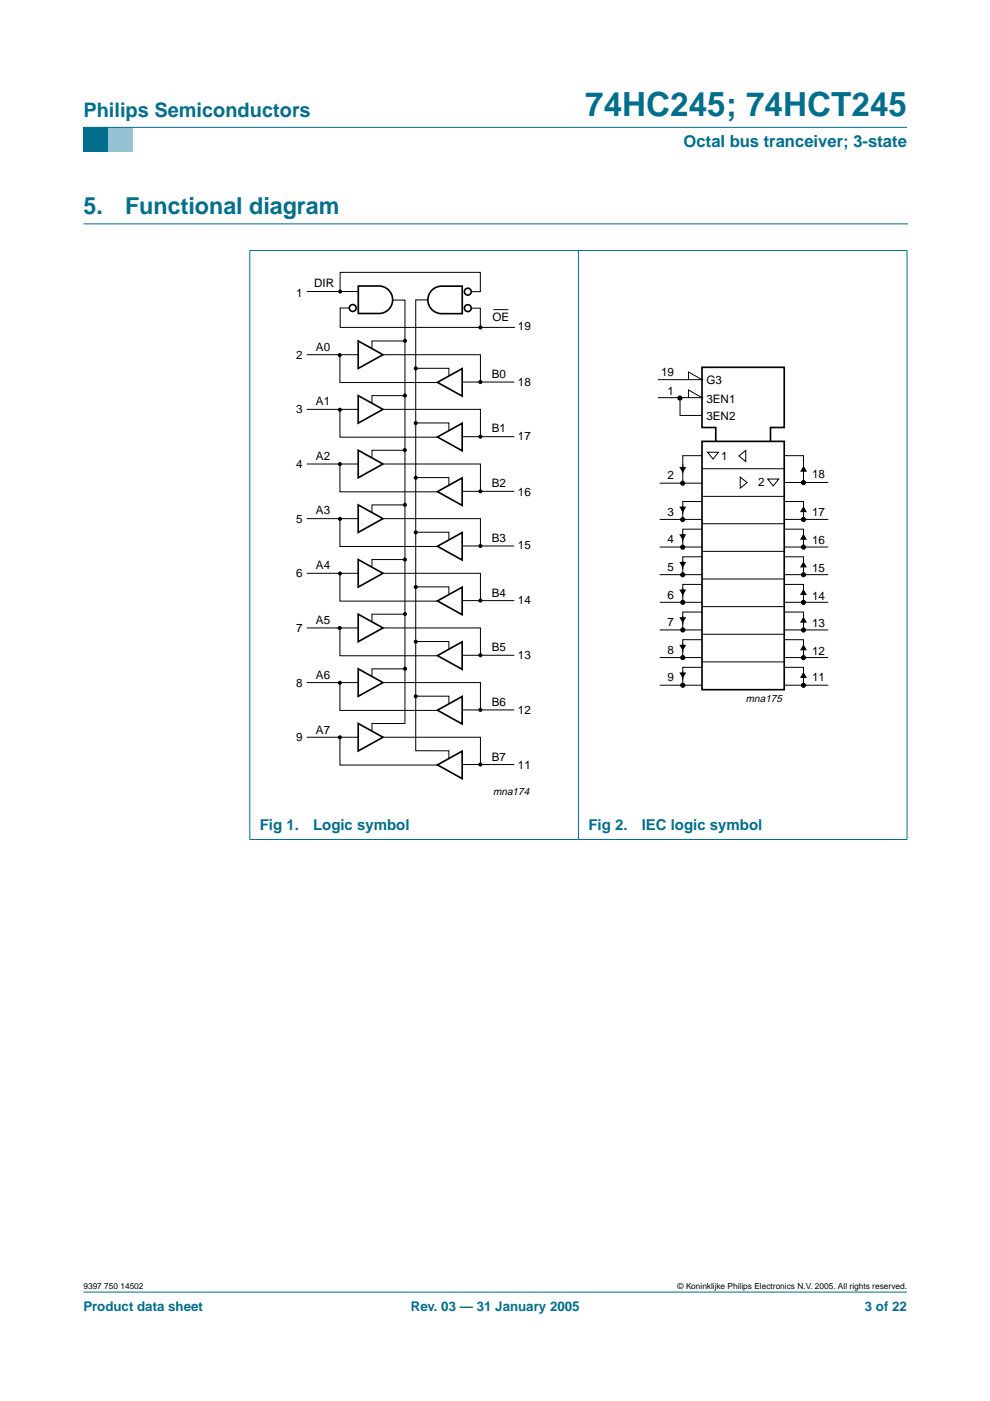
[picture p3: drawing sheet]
<svg xmlns="http://www.w3.org/2000/svg" width="210mm" height="297mm" viewBox="0 0 210 297" stroke-linecap="round" stroke-linejoin="round" font-family="sans-serif">
<path d="M17.7 273.9h174.6z" fill="#006e8c" stroke="#006e8c" stroke-width=".21"/>
<path d="M17.7 27h5.3v5.3h-5.3z" fill-rule="evenodd" fill="#006e8c"/>
<path d="M23 27h5.3v5.3h-5.3z" fill-rule="evenodd" fill="#96c4d6"/>
<g fill="#006e8c" stroke="#006e8c" stroke-width=".21">
<path d="M17.7 27h174.6z"/>
<path d="M53 53.2v124.8z"/>
<path d="M122.6 53.1v124.9z"/>
<path d="M192.3 53.2v124.8z"/>
<path d="M52.9 53.1h139.5z"/>
<path d="M52.9 178h139.5z"/>
</g>
<path d="M17.7 47.5h174.7" fill="none" stroke="#006e8c" stroke-width=".21"/>
<g fill="none" stroke="#000" stroke-width=".35">
<path d="M75.9 72.3l5.3 2.9-5.3 2.9zM76 60.6h4.3a2.92 2.92 0 0 1 3 3 2.92 2.92 0 0 1-3 2.9h-4.3zM91.8 61.3l1.2-.6h.6h4.4v5.8h-4.4a2.92 2.92 0 0 1-2.7-1.9 2.92 2.92 0 0 1 .9-3.3zM75.9 83.9l5.3 2.9-5.3 2.9zM75.9 95.5l5.3 2.9-5.3 2.9zM92.7 81.1l5.3-2.9v5.8zM92.7 92.7l5.3-3v5.9zM148.8 93.6h17.5v52.6h-17.5zM151.8 93.6v-3h-3v-12.7h17.5v12.7h-2.9v3M75.9 107l5.3 3-5.3 2.9zM75.9 118.6l5.3 3-5.3 2.9zM92.7 104.2l5.3-2.9v5.9z"/>
<path d="M92.7 115.8l5.3-2.9v5.8zM75.9 130.2l5.3 2.9-5.3 3zM92.7 127.4l5.3-2.9v5.8zM92.7 139l5.3-2.9v5.8zM75.9 141.8l5.3 2.9-5.3 2.9zM75.9 153.4l5.3 2.9-5.3 2.9zM92.7 150.6l5.3-2.9v5.8zM92.7 162.2l5.3-2.9v5.8z"/>
<circle cx="74.8" cy="65.3" r=".73"/>
<circle cx="99.2" cy="61.8" r=".73"/>
<circle cx="99.2" cy="65.3" r=".73"/>
</g>
<g fill="none" stroke="#000" stroke-width=".21">
<path d="M65 75.2h10.9M65.1 61.8h10.8M72.1 75.2v5.9h20.6M72.1 61.8v-4.1h29.7v4.1h-1.9M74.1 65.3h-2v4.1h37.1M81.2 75.2h20.7v5.9M83.3 63.6h2.6v89.8h-7v1.6M85.7 72.3h-6.8v1.6M88.2 78.1h7v1.6M90.7 63.6h-2.6v95.6h7.1v1.6M99.9 65.3h1.9v4.2M104.6 65.6h3.2"/>
<path d="M65 86.8h10.9M65 98.4h10.9M72.1 86.8v5.9h20.6M72.1 98.4v5.9h20.6M81.2 86.8h20.7v5.9M81.2 98.4h20.7v5.9M85.7 83.9h-6.8v1.6M85.7 95.5h-6.8v1.6M88.2 89.7h7v1.6M98 81h11M98 92.6h11M139.5 80.5h9.3l-2.8-1.6v1.6"/>
<path d="M139.5 84.3h9.3l-2.8-1.6v1.6M144.2 84.4v3.7h4.6M144.8 98.5v1.7M148.8 96.6h-4v5.8M148.8 99.4h17.5M150 95.9h2.3l-1.1 1.4zM156.7 96.7l1.4-1.2v2.3zM166.3 96.6h4.1v5.7M65 110h10.9M72.1 110v5.9h20.6M81.2 110h20.7v5.9M85.7 107.1h-6.8v1.6"/>
<path d="M85.7 118.6h-6.8v1.6M88.2 101.3h7v1.5M88.2 112.8h7v1.6M98 104.2h11M98 115.8h11M139.9 110.1h8.9M139.9 116h8.9M139.9 102.4h8.9M144.8 107.2v1.7M144.8 113v1.8M144.8 118.9v1.8M148.8 106.3h-4v3.8"/>
<path d="M148.8 112.2h-4v3.8M148.8 118.1h-4v3.7M148.8 111h17.5M148.8 105.2h17.5M148.8 116.9h17.5M156.9 101.2l1.5 1.1-1.5 1.2zM162.8 101.6h2.3l-1.2 1.4zM166.3 106.3h4.1v3.8M166.3 112.2h4.1v3.8M166.3 118.1h4.1v3.7M166.3 110.1h9.3M166.3 116h9.3"/>
<path d="M166.3 102.3h9.3M65 121.6h10.9M65 133.1h10.9M72.1 121.6v5.8h20.6M72.1 133.2v5.8h20.6M81.2 121.6h20.7v5.8M81.2 133.1h20.7v5.9M85.7 130.2h-6.8v1.6M88.2 124.4h7v1.6M88.2 136h7v1.6M98 127.3h11M98 138.9h11"/>
<path d="M139.9 121.8h8.9M139.9 127.7h8.9M139.9 133.6h8.9M139.9 139.4h8.9M144.8 124.7v1.8M144.8 130.6v1.8M144.8 136.4v1.8M148.8 123.9h-4v3.8M148.8 129.8h-4v3.8M148.8 135.6h-4v3.8M148.8 122.8h17.5M148.8 128.6h17.5"/>
<path d="M148.8 134.5h17.5M166.3 123.9h4.1v3.8M166.3 129.8h4.1v3.8M166.3 135.6h4.1v3.8M166.3 121.8h9.3M166.3 127.7h9.3M166.3 133.6h9.3M166.3 139.4h9.3M65 144.7h10.9M65 156.3h10.9M72.1 144.8v5.8h20.6M72.1 156.3v5.9h20.6"/>
<path d="M81.2 144.7h20.7v5.9M81.2 156.3h20.7v5.9M85.7 141.8h-6.8v1.6M88.2 147.6h7v1.6M98 150.5h11M139.9 145.3h8.9M144.8 142.3v1.8M148.8 141.5h-4v3.8M148.8 140.3h17.5M166.3 141.5h4.1v3.8M166.3 145.3h9.3M98 162.1h11"/>
</g>
<g fill="#000">
<path d="M144 99h1.5l-.7 1.3zM144 107.4h1.5l-.7 1.3zM144 113.3h1.5l-.7 1.3zM144 119.1h1.5l-.7 1.3zM170.4 107.3l.7 1.3h-1.5zM170.4 113.2l.7 1.2h-1.5zM170.4 98.7l.7 1.3h-1.5zM144 125h1.5l-.7 1.3zM144 130.9h1.5l-.7 1.2zM144 136.7h1.5l-.7 1.3zM170.4 119l.7 1.3h-1.5zM170.4 124.9l.7 1.3h-1.5z"/>
<path d="M170.4 130.7l.7 1.3h-1.5zM170.4 136.6l.7 1.3h-1.5zM144 142.6h1.5l-.7 1.2zM170.4 142.5l.7 1.2h-1.5z"/>
<circle cx="72" cy="75.3" r=".44"/>
<circle cx="72.1" cy="61.8" r=".44"/>
<circle cx="85.9" cy="72.3" r=".44"/>
<circle cx="88.1" cy="78.1" r=".44"/>
<circle cx="101.9" cy="69.4" r=".44"/>
<circle cx="72.1" cy="98.4" r=".44"/>
<circle cx="72.1" cy="86.9" r=".44"/>
<circle cx="85.8" cy="95.4" r=".44"/>
<circle cx="85.9" cy="83.9" r=".44"/>
<circle cx="88.1" cy="89.7" r=".44"/>
<circle cx="101.9" cy="92.6" r=".44"/>
<circle cx="101.9" cy="81" r=".44"/>
<circle cx="72.1" cy="110" r=".44"/>
<circle cx="85.9" cy="118.6" r=".44"/>
<circle cx="85.9" cy="107" r=".44"/>
<circle cx="88.1" cy="101.3" r=".44"/>
<circle cx="88.1" cy="112.9" r=".44"/>
<circle cx="101.9" cy="115.8" r=".44"/>
<circle cx="101.9" cy="104.2" r=".44"/>
<circle cx="72" cy="133.2" r=".44"/>
<circle cx="72.1" cy="121.6" r=".44"/>
<circle cx="85.9" cy="130.2" r=".44"/>
<circle cx="88.1" cy="124.5" r=".44"/>
<circle cx="88.1" cy="136" r=".44"/>
<circle cx="101.9" cy="138.9" r=".44"/>
<circle cx="101.9" cy="127.3" r=".44"/>
<circle cx="72.1" cy="156.3" r=".44"/>
<circle cx="72.1" cy="144.8" r=".44"/>
<circle cx="85.9" cy="141.8" r=".44"/>
<circle cx="88.1" cy="147.6" r=".44"/>
<circle cx="101.9" cy="150.5" r=".44"/>
<circle cx="101.9" cy="162.1" r=".44"/>
</g>
<g fill="#000" stroke="#000" stroke-width=".21">
<circle cx="144.2" cy="84.4" r=".44"/>
<circle cx="144.7" cy="102.4" r=".44"/>
<circle cx="144.7" cy="110.2" r=".44"/>
<circle cx="144.7" cy="116" r=".44"/>
<circle cx="170.4" cy="110.1" r=".44"/>
<circle cx="170.4" cy="116" r=".44"/>
<circle cx="170.4" cy="102.3" r=".44"/>
<circle cx="144.7" cy="121.9" r=".44"/>
<circle cx="144.8" cy="133.6" r=".44"/>
<circle cx="144.8" cy="127.7" r=".44"/>
<circle cx="144.8" cy="139.4" r=".44"/>
<circle cx="170.4" cy="127.7" r=".44"/>
<circle cx="170.4" cy="121.9" r=".44"/>
<circle cx="170.4" cy="139.4" r=".44"/>
<circle cx="170.4" cy="133.6" r=".44"/>
<circle cx="144.8" cy="145.3" r=".44"/>
<circle cx="170.4" cy="145.3" r=".44"/>
</g>
<text font-size="7.1" fill="#006e8c" x="124.1" y="24.7">74HC245; 74HCT245</text>
<g font-size="4.9" fill="#006e8c">
<text x="17.7" y="45.5">5.</text>
<text x="26.5" y="45.5">Functional diagram</text>
</g>
<text font-size="4.2" fill="#006e8c" x="17.7" y="24.9">Philips Semiconductors</text>
<text font-size="3.5" fill="#006e8c" x="144.9" y="31.1">Octal bus tranceiver; 3-state</text>
<g font-size="3.2" fill="#006e8c">
<text x="55.1" y="175.9">Fig 1.</text>
<text x="66.4" y="175.9">Logic symbol</text>
<text x="124.8" y="175.9">Fig 2.</text>
<text x="136" y="175.9">IEC logic symbol</text>
</g>
<g font-size="2.8" fill="#006e8c">
<text x="17.7" y="278">Product data sheet</text>
<text x="87.1" y="278">Rev. 03 — 31 January 2005</text>
<text x="183.4" y="278">3 of 22</text>
</g>
<g font-size="2.5">
<text x="62.8" y="62.9">1</text>
<text x="66.6" y="60.8">DIR</text>
<text x="104.4" y="68.1">OE</text>
<text x="109.8" y="70">19</text>
<text x="62.8" y="76.1">2</text>
<text x="67" y="74.5">A0</text>
<text x="104.2" y="80.2">B0</text>
<text x="109.8" y="81.7">18</text>
<text x="140.2" y="79.8">19</text>
<text x="141.5" y="83.6">1</text>
<text x="149.8" y="81.3">G3</text>
<text x="62.8" y="87.5">3</text>
<text x="67" y="85.8">A1</text>
<text x="149.8" y="85.4">3EN1</text>
<text x="149.8" y="89">3EN2</text>
<text x="104.2" y="91.5">B1</text>
<text x="109.8" y="93.3">17</text>
<text x="62.8" y="99.2">4</text>
<text x="67" y="97.6">A2</text>
<text x="141.5" y="101.5">2</text>
<text x="152.9" y="97.5">1</text>
<text x="172.2" y="101.4">18</text>
<text x="104.2" y="103.3">B2</text>
<text x="109.8" y="105.1">16</text>
<text x="160.7" y="103.1">2</text>
<text x="62.8" y="111">5</text>
<text x="67" y="109">A3</text>
<text x="141.5" y="109.3">3</text>
<text x="172.2" y="109.3">17</text>
<text x="104.2" y="114.9">B3</text>
<text x="109.8" y="116.4">15</text>
<text x="141.5" y="115.2">4</text>
<text x="172.2" y="115.3">16</text>
<text x="62.8" y="122.3">6</text>
<text x="67" y="120.7">A4</text>
<text x="141.5" y="121.1">5</text>
<text x="172.2" y="121.2">15</text>
<text x="104.2" y="126.5">B4</text>
<text x="109.8" y="128.2">14</text>
<text x="141.5" y="126.9">6</text>
<text x="172.2" y="127.2">14</text>
<text x="62.8" y="133.9">7</text>
<text x="67" y="132.2">A5</text>
<text x="141.5" y="132.8">7</text>
<text x="172.2" y="132.9">13</text>
<text x="67" y="143.9">A6</text>
<text x="104.2" y="138">B5</text>
<text x="109.8" y="139.7">13</text>
<text x="141.5" y="138.6">8</text>
<text x="172.2" y="138.8">12</text>
<text x="62.8" y="145.7">8</text>
<text x="104.2" y="149.7">B6</text>
<text x="141.5" y="144.5">9</text>
<text x="172.2" y="144.5">11</text>
<text x="67" y="155.6">A7</text>
<text x="109.8" y="151.5">12</text>
<text x="62.8" y="157.2">9</text>
<text x="104.2" y="161.4">B7</text>
<text x="109.8" y="163">11</text>
</g>
<g font-size="2.2">
<text x="158.2" y="148.8">mna175</text>
<text x="104.6" y="168.5">mna174</text>
</g>
<g font-size="1.8">
<text x="17.7" y="273.4">9397 750 14502</text>
<text x="143.7" y="273.4">© Koninklijke Philips Electronics N.V. 2005. All rights reserved.</text>
</g>
</svg>
